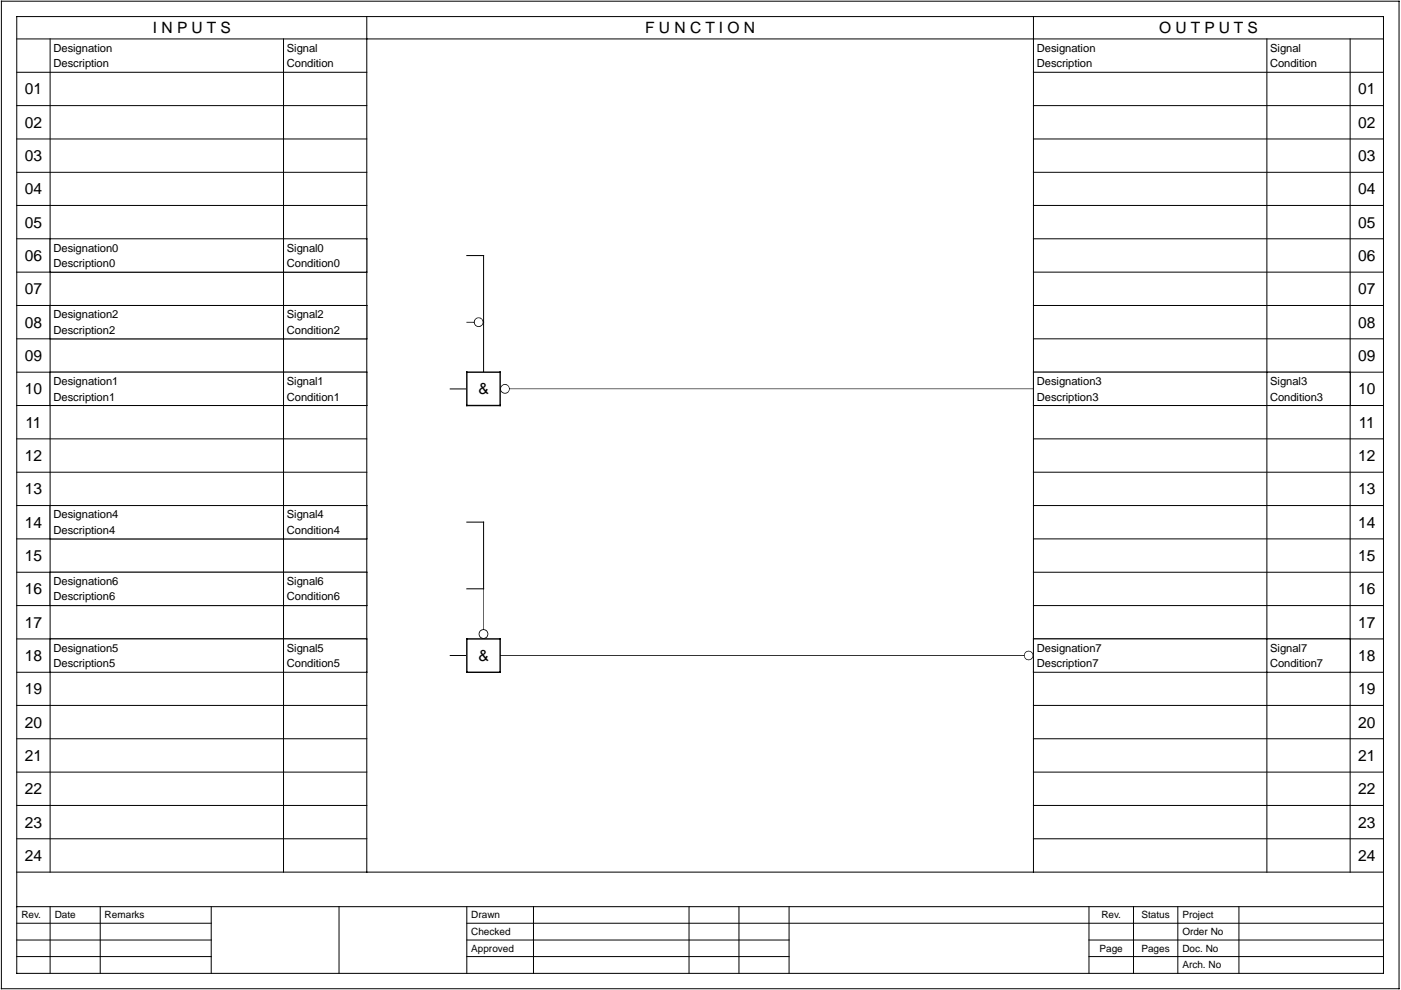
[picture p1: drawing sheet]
<svg xmlns="http://www.w3.org/2000/svg" width="297mm" height="210mm" viewBox="0 0 297 210" stroke-linecap="round" stroke-linejoin="round" font-family="sans-serif">
<g fill="none" stroke="#000" stroke-width=".21">
<path d="M.3 .3h296.3v209.3h-296.3zM3.6 8.3h289.7M3.6 15.3h74.2M3.6 3.5h289.7v202.9h-289.7zM10.6 8.3v176.6M60.1 8.3v176.6M77.8 3.5v181.4M219.1 15.3h74.2M219.1 3.5v181.4M268.6 8.3v176.6M286.3 8.3v176.6M3.6 22.4h74.2"/>
<path d="M3.6 29.5h74.2M3.6 36.5h74.2M219.1 22.4h74.2M219.1 29.5h74.2M219.1 36.5h74.2M3.6 43.6h74.2M3.6 50.6h74.2M3.6 57.7h74.2M99 54.2h3.5v24.7M219.1 43.6h74.2M219.1 50.6h74.2M219.1 57.7h74.2"/>
<path d="M3.6 64.8h74.2M3.6 71.8h74.2M3.6 78.9h74.2M219.1 64.8h74.2M219.1 71.8h74.2M219.1 78.9h74.2M3.6 86h74.2M3.6 93h74.2M95.5 82.5h3.5M219.1 86h74.2M219.1 93h74.2M3.6 100.1h74.2"/>
<path d="M3.6 107.2h74.2M3.6 114.3h74.2M99 110.7h3.5v14.1h-3.5M219.1 100.1h74.2M219.1 107.2h74.2M219.1 114.3h74.2M3.6 121.3h74.2M3.6 128.4h74.2M3.6 135.5h74.2M95.5 139h3.5M219.1 121.3h74.2M219.1 128.4h74.2"/>
<path d="M219.1 135.5h74.2M3.6 142.5h74.2M3.6 149.6h74.2M3.6 156.6h74.2M219.1 142.5h74.2M219.1 149.6h74.2M219.1 156.6h74.2M3.6 163.7h74.2M3.6 170.8h74.2M3.6 177.8h74.2M219.1 163.7h74.2M219.1 170.8h74.2"/>
<path d="M219.1 177.8h74.2M3.6 184.9h289.7M3.6 192.2h289.7M3.6 195.7h41.2M3.6 199.3h41.2M10.6 192.2v14.2M21.2 192.2v14.2M44.8 192.2v14.2M71.9 192.2v14.2M99 195.7h194.3M99 199.3h68.3M99 192.2v14.2"/>
<path d="M113.1 192.2v14.2M146.1 192.2v14.2M156.7 192.2v14.2M167.3 192.2v14.2M230.9 199.3h62.4M230.9 192.2v14.2M240.3 192.2v14.2M249.7 192.2v14.2M262.7 192.2v14.2M3.6 202.8h41.2M99 202.8h68.3M230.9 202.8h62.4"/>
</g>
<g fill="#000">
<path d="M100.7 67.6a1.02 1.02 0 0 1 1.2-.2 1.02 1.02 0 0 1 .6 .9h-.1a.85 .85 0 0 0-1.2-.8 .85 .85 0 0 0-.3 1.4 .85 .85 0 0 0 1.4-.2l.1-.4h.1a1.03 1.03 0 0 1-1.4 1 1.03 1.03 0 0 1-.4-1.7zM98.9 68.2h1.6v.2h-1.6z"/>
<path d="M106.3 81.7a.99 .99 0 0 1 1.2-.2 .99 .99 0 0 1 .6 1h-.2a.87 .87 0 0 0-1.1-.9 .87 .87 0 0 0-.4 1.4 .87 .87 0 0 0 1.5-.2v-.3h.2a1.01 1.01 0 0 1-1.4 .9 1.01 1.01 0 0 1-.4-1.7zM108 82.4h111.2v.1h-111.2z"/>
<path d="M101.8 133.7a1.05 1.05 0 0 1 1.1-.2 1.05 1.05 0 0 1 .6 .9h-.1a.85 .85 0 0 0-1.2-.8 .85 .85 0 0 0-.3 1.3 .85 .85 0 0 0 1.4-.2l.1-.3h.1a1.04 1.04 0 0 1-1.4 1 1.04 1.04 0 0 1-.3-1.7zM102.4 124.8h.2v8.7h-.2z"/>
<path d="M217.4 138.3a1.02 1.02 0 0 1 1.1-.2 1.02 1.02 0 0 1 .6 .9h-.2a.88 .88 0 0 0-1.2-.7 .88 .88 0 0 0-.2 1.4 .88 .88 0 0 0 1.4-.4v-.3h.2a1.02 1.02 0 0 1-1.4 .9 1.02 1.02 0 0 1-.3-1.6zM106 138.9h111.2v.2h-111.2z"/>
</g>
<path d="M10.6 50.6h67.2v7.1h-67.2z" fill-rule="evenodd" fill="#fff"/>
<path d="M10.6 50.6h67.2v7.1h-67.2zM60.1 50.6v7.1" fill="none" stroke="#000" stroke-width=".21"/>
<path d="M10.6 78.9h67.2v7.1h-67.2z" fill-rule="evenodd" fill="#fff"/>
<path d="M10.6 78.9h67.2v7.1h-67.2zM60.1 78.9v7.1" fill="none" stroke="#000" stroke-width=".21"/>
<path d="M99 78.9h7v7.1h-7z" fill-rule="evenodd" fill="#fff"/>
<path d="M99 78.9h7v7.1h-7z" fill="none" stroke="#000" stroke-width=".3"/>
<path d="M10.6 64.8h67.2v7h-67.2z" fill-rule="evenodd" fill="#fff"/>
<path d="M10.6 64.8h67.2v7h-67.2zM60.1 64.8v7" fill="none" stroke="#000" stroke-width=".21"/>
<path d="M219.1 78.9h67.2v7.1h-67.2z" fill-rule="evenodd" fill="#fff"/>
<path d="M219.1 78.9h67.2v7.1h-67.2zM268.6 78.9v7.1" fill="none" stroke="#000" stroke-width=".21"/>
<path d="M10.6 107.2h67.2v7.1h-67.2z" fill-rule="evenodd" fill="#fff"/>
<path d="M10.6 107.2h67.2v7.1h-67.2zM60.1 107.2v7.1" fill="none" stroke="#000" stroke-width=".21"/>
<path d="M10.6 135.5h67.2v7h-67.2z" fill-rule="evenodd" fill="#fff"/>
<path d="M10.6 135.5h67.2v7h-67.2zM60.1 135.5v7" fill="none" stroke="#000" stroke-width=".21"/>
<path d="M99 135.5h7v7h-7z" fill-rule="evenodd" fill="#fff"/>
<path d="M99 135.5h7v7h-7z" fill="none" stroke="#000" stroke-width=".3"/>
<path d="M10.6 121.3h67.2v7.1h-67.2z" fill-rule="evenodd" fill="#fff"/>
<path d="M10.6 121.3h67.2v7.1h-67.2zM60.1 121.3v7.1" fill="none" stroke="#000" stroke-width=".21"/>
<path d="M219.1 135.5h67.2v7h-67.2z" fill-rule="evenodd" fill="#fff"/>
<path d="M219.1 135.5h67.2v7h-67.2zM268.6 135.5v7" fill="none" stroke="#000" stroke-width=".21"/>
<g font-size="3.3">
<text x="32.4" y="7">I N P U T S</text>
<text x="136.8" y="7">F U N C T I O N</text>
<text x="245.7" y="7">O U T P U T S</text>
<text x="5.3" y="20">01</text>
<text x="287.9" y="20">01</text>
<text x="5.3" y="27.1">02</text>
<text x="287.9" y="27.1">02</text>
<text x="5.3" y="34.1">03</text>
<text x="287.9" y="34.1">03</text>
<text x="5.3" y="41.2">04</text>
<text x="287.9" y="41.2">04</text>
<text x="5.3" y="48.3">05</text>
<text x="287.9" y="48.3">05</text>
<text x="5.3" y="55.3">06</text>
<text x="287.9" y="55.3">06</text>
<text x="5.3" y="62.4">07</text>
<text x="287.9" y="62.4">07</text>
<text x="5.3" y="69.5">08</text>
<text x="287.9" y="69.5">08</text>
<text x="5.3" y="76.5">09</text>
<text x="287.9" y="76.5">09</text>
<text x="5.3" y="83.6">10</text>
<text x="101.4" y="83.6">&amp;</text>
<text x="287.9" y="83.6">10</text>
<text x="5.4" y="90.7">11</text>
<text x="288.1" y="90.7">11</text>
<text x="5.3" y="97.7">12</text>
<text x="287.9" y="97.7">12</text>
<text x="5.3" y="104.8">13</text>
<text x="287.9" y="104.8">13</text>
<text x="5.3" y="111.8">14</text>
<text x="287.9" y="111.8">14</text>
<text x="5.3" y="118.9">15</text>
<text x="287.9" y="118.9">15</text>
<text x="5.3" y="126">16</text>
<text x="287.9" y="126">16</text>
<text x="5.3" y="133.1">17</text>
<text x="287.9" y="133.1">17</text>
<text x="5.3" y="140.1">18</text>
<text x="101.4" y="140.1">&amp;</text>
<text x="287.9" y="140.1">18</text>
<text x="5.3" y="147.2">19</text>
<text x="287.9" y="147.2">19</text>
<text x="5.3" y="154.3">20</text>
<text x="287.9" y="154.3">20</text>
<text x="5.3" y="161.3">21</text>
<text x="287.9" y="161.3">21</text>
<text x="5.3" y="168.4">22</text>
<text x="287.9" y="168.4">22</text>
<text x="5.3" y="175.5">23</text>
<text x="287.9" y="175.5">23</text>
<text x="5.3" y="182.5">24</text>
<text x="287.9" y="182.5">24</text>
</g>
<g font-size="2.4">
<text x="11.3" y="11">Designation</text>
<text x="60.8" y="11">Signal</text>
<text x="219.8" y="11">Designation</text>
<text x="269.3" y="11">Signal</text>
<text x="11.3" y="14.2">Description</text>
<text x="60.8" y="14.2">Condition</text>
<text x="219.8" y="14.2">Description</text>
<text x="269.3" y="14.2">Condition</text>
<text x="11.3" y="53.3">Designation0</text>
<text x="60.8" y="53.3">Signal0</text>
<text x="11.3" y="56.6">Description0</text>
<text x="60.8" y="56.6">Condition0</text>
<text x="11.3" y="67.5">Designation2</text>
<text x="11.3" y="70.8">Description2</text>
<text x="60.8" y="67.5">Signal2</text>
<text x="60.8" y="70.8">Condition2</text>
<text x="11.3" y="81.6">Designation1</text>
<text x="60.8" y="81.6">Signal1</text>
<text x="219.8" y="81.6">Designation3</text>
<text x="269.3" y="81.6">Signal3</text>
<text x="11.3" y="84.9">Description1</text>
<text x="60.8" y="84.9">Condition1</text>
<text x="219.8" y="84.9">Description3</text>
<text x="269.3" y="84.9">Condition3</text>
<text x="11.3" y="109.9">Designation4</text>
<text x="11.3" y="113.2">Description4</text>
<text x="60.8" y="109.9">Signal4</text>
<text x="60.8" y="113.2">Condition4</text>
<text x="11.3" y="124">Designation6</text>
<text x="60.8" y="124">Signal6</text>
<text x="11.3" y="127.3">Description6</text>
<text x="60.8" y="127.3">Condition6</text>
<text x="11.3" y="138.1">Designation5</text>
<text x="11.3" y="141.4">Description5</text>
<text x="60.8" y="138.1">Signal5</text>
<text x="60.8" y="141.4">Condition5</text>
<text x="219.8" y="138.1">Designation7</text>
<text x="219.8" y="141.4">Description7</text>
<text x="269.3" y="138.1">Signal7</text>
<text x="269.3" y="141.4">Condition7</text>
</g>
<g font-size="2.1">
<text x="4.5" y="194.7">Rev.</text>
<text x="11.6" y="194.7">Date</text>
<text x="22.2" y="194.7">Remarks</text>
<text x="99.9" y="194.7">Drawn</text>
<text x="233.5" y="194.7">Rev.</text>
<text x="242" y="194.7">Status</text>
<text x="250.7" y="194.7">Project</text>
<text x="99.9" y="198.2">Checked</text>
<text x="99.9" y="201.8">Approved</text>
<text x="233.1" y="201.8">Page</text>
<text x="242" y="201.8">Pages</text>
<text x="250.7" y="198.2">Order No</text>
<text x="250.7" y="201.8">Doc. No</text>
<text x="250.7" y="205.3">Arch. No</text>
</g>
</svg>
